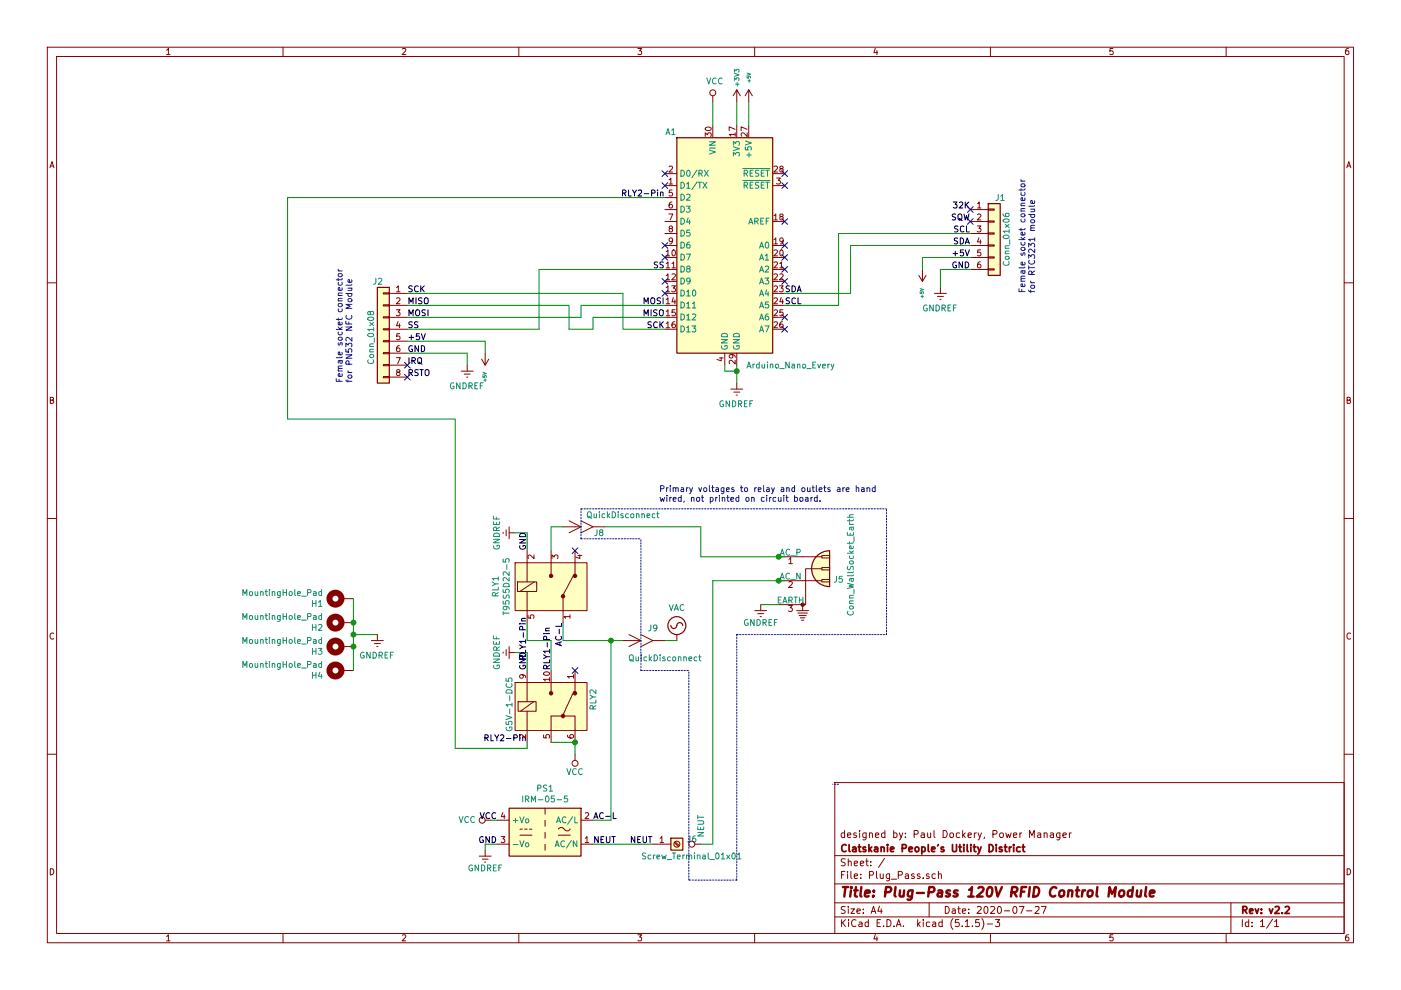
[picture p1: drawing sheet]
EESchema Schematic File Version 4
EELAYER 30 0
EELAYER END
$Descr A4 11693 8268
encoding utf-8
Sheet 1 1
Title "Plug-Pass 120V RFID Control Module"
Date "2020-07-27"
Rev "v2.2"
Comp "Clatskanie People's Utility District"
Comment1 "designed by: Paul Dockery, Power Manager"
Comment2 ""
Comment3 ""
Comment4 ""
$EndDescr
$Comp
L power:+5V #PWR02
U 1 1
P 6250 850
F 0 "#PWR02" H 6250 700 50  0001 C CNN
F 1 "+5V" V 6250 1050 28  0000 C CNN
F 2 "" H 6250 850 50  0000 C CNN
F 3 "" H 6250 850 50  0000 C CNN
	1    6250 850 
	1    0    0    -1  
$EndComp
$Comp
L Plug_Pass:G5LE-14_DC5 RLY1
U 1 1
P 4600 4900
F 0 "RLY1" V 4135 4900 50  0000 C CNN
F 1 "T95S5D22-5" V 4226 4900 50  0000 C CNN
F 2 "Plug_Pass:RLY-T9AS5D22-5" H 4800 5100 50  0001 L CNN
F 3 "https://www.te.com/commerce/DocumentDelivery/DDEController?Action=srchrtrv&DocNm=1308242_T9A&DocType=DS&DocLang=English" H 4800 5200 60  0001 L CNN
F 4 "PB1015-ND" H 4800 5300 60  0001 L CNN "Digi-Key_PN"
F 5 "T9AS5D22-5" H 4800 5400 60  0001 L CNN "MPN"
F 6 "Relays" H 4800 5500 60  0001 L CNN "Category"
F 7 "Power Relays, Over 2 Amps" H 4800 5600 60  0001 L CNN "Family"
F 8 "https://www.te.com/commerce/DocumentDelivery/DDEController?Action=srchrtrv&DocNm=1308242_T9A&DocType=DS&DocLang=English" H 4800 5700 60  0001 L CNN "DK_Datasheet_Link"
F 9 "https://www.digikey.com/product-detail/en/te-connectivity-potter-brumfield-relays/T9AS5D22-5/PB1015-ND/1095336" H 4800 5800 60  0001 L CNN "DK_Detail_Page"
F 10 "RELAY GEN PURPOSE SPDT 20A 5V" H 4800 5900 60  0001 L CNN "Description"
F 11 "TE Connectivity Potter & Brumfield Relays" H 4800 6000 60  0001 L CNN "Manufacturer"
F 12 "Active" H 4800 6100 60  0001 L CNN "Status"
	1    4600 4900
	1    0    0    -1  
$EndComp
$Comp
L Plug_Pass:VCC #PWR01
U 1 1
P 5950 850
F 0 "#PWR01" H 5950 700 50  0001 C CNN
F 1 "VCC" H 5967 1023 50  0000 C CNN
F 2 "" H 5950 850 50  0001 C CNN
F 3 "" H 5950 850 50  0001 C CNN
	1    5950 850 
	1    0    0    -1  
$EndComp
$Comp
L Plug_Pass:Conn_01x06 J1
U 1 1
P 8300 1950
F 0 "J1" H 8350 2250 50  0000 C CNN
F 1 "Conn_01x06" V 8400 1900 50  0000 C CNN
F 2 "Plug_Pass:RTC_PinHeader" H 8300 1950 50  0001 C CNN
F 3 "~" H 8300 1950 50  0001 C CNN
	1    8300 1950
	1    0    0    -1  
$EndComp
$Comp
L Plug_Pass:GNDREF #PWR07
U 1 1
P 7850 2400
F 0 "#PWR07" H 7850 2150 50  0001 C CNN
F 1 "GNDREF" H 7855 2227 50  0000 C CNN
F 2 "" H 7850 2400 50  0001 C CNN
F 3 "" H 7850 2400 50  0001 C CNN
	1    7850 2400
	-1   0    0    -1  
$EndComp
Text Label 8100 2050 2    50   ~ 0
SDA
Text Label 8100 1950 2    50   ~ 0
SCL
Text Label 8100 1850 2    50   ~ 0
SQW
Text Label 8100 1750 2    50   ~ 0
32K
Text Label 8100 2150 2    50   ~ 0
+5V
Text Label 8100 2250 2    50   ~ 0
GND
$Comp
L Plug_Pass:Conn_01x08 J2
U 1 1
P 3200 2750
F 0 "J2" H 3200 3150 50  0000 L CNN
F 1 "Conn_01x08" V 3300 2450 50  0000 L CNN
F 2 "Plug_Pass:PN532_NFC_PinSocket" H 3200 2750 50  0001 C CNN
F 3 "~" H 3200 2750 50  0001 C CNN
	1    3200 2750
	-1   0    0    -1  
$EndComp
Text Label 3400 2450 0    50   ~ 0
SCK
Text Label 3400 2550 0    50   ~ 0
MISO
Text Label 3400 2650 0    50   ~ 0
MOSI
Text Label 3400 2750 0    50   ~ 0
SS
Text Label 3400 2850 0    50   ~ 0
+5V
Text Label 3400 2950 0    50   ~ 0
GND
Text Label 3400 3050 0    50   ~ 0
IRQ
Text Label 3400 3150 0    50   ~ 0
RSTO
Wire Notes Line
	7000 6550 6950 6550
Wire Wire Line
	4400 4600 4400 4450
Wire Wire Line
	4400 4450 4300 4450
$Comp
L Plug_Pass:GNDREF #PWR014
U 1 1
P 4300 4450
F 0 "#PWR014" H 4300 4200 50  0001 C CNN
F 1 "GNDREF" H 4300 4300 50  0000 C CNN
F 2 "" H 4300 4450 50  0001 C CNN
F 3 "" H 4300 4450 50  0001 C CNN
	1    4300 4450
	0    1    1    0   
$EndComp
$Comp
L power:NEUT #PWR020
U 1 1
P 5850 7050
F 0 "#PWR020" H 5850 6900 50  0001 C CNN
F 1 "NEUT" H 5700 7050 50  0000 C CNN
F 2 "" H 5850 7050 50  0001 C CNN
F 3 "" H 5850 7050 50  0001 C CNN
	1    5850 7050
	0    -1   1    0   
$EndComp
$Comp
L Plug_Pass:QuickDisconnect J9
U 1 1
P 5350 5350
F 0 "J9" H 5450 5250 50  0000 C CNN
F 1 "QuickDisconnect" H 5550 5500 50  0000 C CNN
F 2 "" H 5350 5350 50  0001 C CNN
F 3 "" H 5350 5350 50  0001 C CNN
	1    5350 5350
	1    0    0    1   
$EndComp
$Comp
L Plug_Pass:QuickDisconnect J8
U 1 1
P 4850 4400
F 0 "J8" H 5000 4350 50  0000 C CNN
F 1 "QuickDisconnect" H 5200 4500 50  0000 C CNN
F 2 "" H 4850 4400 50  0001 C CNN
F 3 "" H 4850 4400 50  0001 C CNN
	1    4850 4400
	1    0    0    -1  
$EndComp
Wire Wire Line
	4700 4400 4600 4400
$Comp
L power:+3V3 #PWR03
U 1 1
P 6150 850
F 0 "#PWR03" H 6150 700 50  0001 C CNN
F 1 "+3V3" V 6150 1050 39  0000 C CNN
F 2 "" H 6150 850 50  0001 C CNN
F 3 "" H 6150 850 50  0001 C CNN
	1    6150 850 
	1    0    0    -1  
$EndComp
Wire Wire Line
	5850 4650 6500 4650
$Comp
L Plug_Pass:GNDREF #PWR09
U 1 1
P 6150 3200
F 0 "#PWR09" H 6150 2950 50  0001 C CNN
F 1 "GNDREF" H 6155 3027 50  0000 C CNN
F 2 "" H 6150 3200 50  0001 C CNN
F 3 "" H 6150 3200 50  0001 C CNN
	1    6150 3200
	-1   0    0    -1  
$EndComp
Wire Wire Line
	7850 2250 7850 2400
Wire Wire Line
	7850 2250 8100 2250
Wire Wire Line
	7700 2150 7700 2250
Wire Wire Line
	7700 2150 8100 2150
Wire Wire Line
	7100 2050 8100 2050
NoConn ~ 3400 3050
NoConn ~ 3400 3150
Wire Wire Line
	4050 2850 4050 2950
Wire Wire Line
	3400 2850 4050 2850
Wire Wire Line
	3900 2950 3900 3050
Wire Wire Line
	3400 2950 3900 2950
$Comp
L Plug_Pass:GNDREF #PWR06
U 1 1
P 3900 3050
F 0 "#PWR06" H 3900 2800 50  0001 C CNN
F 1 "GNDREF" H 3905 2877 50  0000 C CNN
F 2 "" H 3900 3050 50  0001 C CNN
F 3 "" H 3900 3050 50  0001 C CNN
	1    3900 3050
	-1   0    0    -1  
$EndComp
NoConn ~ 8100 1750
NoConn ~ 8100 1850
Wire Notes Line
	6150 5300 7400 5300
Wire Notes Line
	7400 5300 7400 4250
Text Notes 5500 4200 0    50   ~ 0
Primary voltages to relay and outlets are hand\nwired, not printed on circuit board.
Text Notes 8650 2450 1    50   ~ 0
Female socket connector \nfor RTC3231 module
Text Notes 2950 3200 1    50   ~ 0
Female socket connector \nfor PN532 NFC Module
$Comp
L power:+5V #PWR0101
U 1 1
P 7700 2250
F 0 "#PWR0101" H 7700 2100 50  0001 C CNN
F 1 "+5V" V 7700 2450 28  0000 C CNN
F 2 "" H 7700 2250 50  0000 C CNN
F 3 "" H 7700 2250 50  0000 C CNN
	1    7700 2250
	-1   0    0    1   
$EndComp
$Comp
L power:+5V #PWR0102
U 1 1
P 4050 2950
F 0 "#PWR0102" H 4050 2800 50  0001 C CNN
F 1 "+5V" V 4050 3150 28  0000 C CNN
F 2 "" H 4050 2950 50  0000 C CNN
F 3 "" H 4050 2950 50  0000 C CNN
	1    4050 2950
	-1   0    0    1   
$EndComp
$Comp
L Plug_Pass:Arduino_Nano_v3.x A1
U 1 1
P 6050 2050
F 0 "A1" H 5600 3000 50  0000 C CNN
F 1 "Arduino_Nano_Every" H 6600 1050 50  0000 C CNN
F 2 "Plug_Pass:NANO_33_Footprint_SMD_Castell" H 6050 2050 50  0001 C CIN
F 3 "http://www.mouser.com/pdfdocs/Gravitech_Arduino_Nano3_0.pdf" H 6050 2050 50  0001 C CNN
	1    6050 2050
	1    0    0    -1  
$EndComp
Wire Wire Line
	6150 3050 6150 3100
Wire Wire Line
	6050 3050 6050 3100
Wire Wire Line
	6050 3100 6150 3100
Connection ~ 6150 3100
Wire Wire Line
	6150 3100 6150 3200
Wire Wire Line
	7100 2050 7100 2450
Wire Wire Line
	7100 2450 6550 2450
Wire Wire Line
	8100 1950 7000 1950
Wire Wire Line
	7000 1950 7000 2550
Wire Wire Line
	7000 2550 6550 2550
Wire Wire Line
	5950 850  5950 1050
Wire Wire Line
	6150 850  6150 1050
Wire Wire Line
	6250 850  6250 1050
NoConn ~ 5550 1450
NoConn ~ 5550 1550
NoConn ~ 5550 2050
NoConn ~ 5550 2150
NoConn ~ 5550 2350
NoConn ~ 5550 2450
NoConn ~ 6550 2750
NoConn ~ 6550 2650
NoConn ~ 6550 2350
NoConn ~ 6550 2250
NoConn ~ 6550 2150
NoConn ~ 6550 2050
NoConn ~ 6550 1850
NoConn ~ 6550 1550
NoConn ~ 6550 1450
NoConn ~ 27000 8650
NoConn ~ 12850 5050
$Comp
L power:VAC #PWR05
U 1 1
P 5650 5350
F 0 "#PWR05" H 5650 5250 50  0001 C CNN
F 1 "VAC" H 5650 5625 50  0000 C CNN
F 2 "" H 5650 5350 50  0001 C CNN
F 3 "" H 5650 5350 50  0001 C CNN
	1    5650 5350
	-1   0    0    -1  
$EndComp
Wire Wire Line
	5650 5350 5550 5350
$Comp
L Plug_Pass:G5V-1-DC5 RLY2
U 1 1
P 4600 5900
F 0 "RLY2" V 4950 6050 50  0000 R CNN
F 1 "G5V-1-DC5" V 4250 6150 50  0000 R CNN
F 2 "Plug_Pass:Relay_THT_G5V-1" H 4800 6100 50  0001 L CNN
F 3 "https://omronfs.omron.com/en_US/ecb/products/pdf/en-g5v_1.pdf" H 4800 6200 60  0001 L CNN
F 4 "Z773-ND" H 4800 6300 60  0001 L CNN "Digi-Key_PN"
F 5 "G5V-1-DC5" H 4800 6400 60  0001 L CNN "MPN"
F 6 "Relays" H 4800 6500 60  0001 L CNN "Category"
F 7 "Signal Relays, Up to 2 Amps" H 4800 6600 60  0001 L CNN "Family"
F 8 "https://omronfs.omron.com/en_US/ecb/products/pdf/en-g5v_1.pdf" H 4800 6700 60  0001 L CNN "DK_Datasheet_Link"
F 9 "/product-detail/en/omron-electronics-inc-emc-div/G5V-1-DC5/Z773-ND/87831" H 4800 6800 60  0001 L CNN "DK_Detail_Page"
F 10 "RELAY GEN PURPOSE SPDT 1A 5VDC" H 4800 6900 60  0001 L CNN "Description"
F 11 "Omron Electronics Inc-EMC Div" H 4800 7000 60  0001 L CNN "Manufacturer"
F 12 "Active" H 4800 7100 60  0001 L CNN "Status"
	1    4600 5900
	1    0    0    -1  
$EndComp
Wire Wire Line
	4400 5600 4400 5450
Wire Wire Line
	4400 5450 4300 5450
$Comp
L Plug_Pass:GNDREF #PWR0103
U 1 1
P 4300 5450
F 0 "#PWR0103" H 4300 5200 50  0001 C CNN
F 1 "GNDREF" H 4300 5300 50  0000 C CNN
F 2 "" H 4300 5450 50  0001 C CNN
F 3 "" H 4300 5450 50  0001 C CNN
	1    4300 5450
	0    1    1    0   
$EndComp
$Comp
L Plug_Pass:IRM-05-5 PS1
U 1 1
P 4550 6950
F 0 "PS1" H 4550 7317 50  0000 C CNN
F 1 "IRM-05-5" H 4550 7226 50  0000 C CNN
F 2 "Plug_Pass:Converter_ACDC_MeanWell_IRM-05-xx_THT" H 4550 6600 50  0001 C CNN
F 3 "https://www.meanwell.com/Upload/PDF/IRM-05/IRM-05-SPEC.PDF" H 4550 6550 50  0001 C CNN
	1    4550 6950
	-1   0    0    -1  
$EndComp
Wire Wire Line
	5450 7050 4950 7050
Wire Wire Line
	4050 7050 4150 7050
Wire Wire Line
	4600 4600 4600 4400
Wire Wire Line
	5050 4400 5850 4400
Wire Wire Line
	5850 4400 5850 4650
Wire Wire Line
	4600 5350 4400 5350
Wire Wire Line
	4400 5350 4400 5200
Wire Wire Line
	4600 5350 4600 5600
Wire Wire Line
	4150 6850 4100 6850
$Comp
L Plug_Pass:GNDREF #PWR0104
U 1 1
P 4050 7100
F 0 "#PWR0104" H 4050 6850 50  0001 C CNN
F 1 "GNDREF" H 4050 6950 50  0000 C CNN
F 2 "" H 4050 7100 50  0001 C CNN
F 3 "" H 4050 7100 50  0001 C CNN
	1    4050 7100
	-1   0    0    -1  
$EndComp
Wire Wire Line
	4050 7100 4050 7050
Wire Wire Line
	4700 5350 5100 5350
Wire Wire Line
	5100 5350 5100 6850
Wire Wire Line
	5100 6850 4950 6850
Connection ~ 5100 5350
Wire Wire Line
	5100 5350 5200 5350
Wire Wire Line
	4700 5200 4700 5350
Text Label 4400 6200 2    50   ~ 0
RLY2-Pin
Text Label 5550 1650 2    50   ~ 0
RLY2-Pin
Text Label 5550 2750 2    50   ~ 0
SCK
Text Label 5550 2650 2    50   ~ 0
MISO
Text Label 5550 2550 2    50   ~ 0
MOSI
Text Label 5550 2250 2    50   ~ 0
SS
$Comp
L Plug_Pass:VCC #PWR0105
U 1 1
P 4100 6850
F 0 "#PWR0105" H 4100 6700 50  0001 C CNN
F 1 "VCC" V 4100 7050 50  0000 C CNN
F 2 "" H 4100 6850 50  0001 C CNN
F 3 "" H 4100 6850 50  0001 C CNN
	1    4100 6850
	0    -1   -1   0   
$EndComp
$Comp
L Plug_Pass:VCC #PWR0107
U 1 1
P 4800 6300
F 0 "#PWR0107" H 4800 6150 50  0001 C CNN
F 1 "VCC" H 4800 6450 50  0000 C CNN
F 2 "" H 4800 6300 50  0001 C CNN
F 3 "" H 4800 6300 50  0001 C CNN
	1    4800 6300
	-1   0    0    1   
$EndComp
Wire Wire Line
	4800 6300 4800 6200
Wire Wire Line
	4600 6200 4800 6200
Connection ~ 4800 6200
NoConn ~ 4800 5600
NoConn ~ 4800 4600
Wire Notes Line
	6150 5300 6150 7350
Wire Notes Line
	6150 7350 5750 7350
Wire Notes Line
	5750 7350 5750 5600
Wire Notes Line
	5350 5600 5350 4500
Wire Notes Line
	4850 4500 4850 4250
Wire Notes Line
	4850 4250 7400 4250
Wire Wire Line
	5950 4850 5950 7050
Wire Wire Line
	5950 7050 5850 7050
Wire Wire Line
	5950 4850 6500 4850
Text Label 4600 5600 1    50   ~ 0
RLY1-Pin
Text Label 4400 5150 3    50   ~ 0
RLY1-Pin
Text Label 6550 2550 0    50   ~ 0
SCL
Text Label 6550 2450 0    50   ~ 0
SDA
$Comp
L Plug_Pass:Conn_WallSocket_Earth J5
U 1 1
P 6700 4850
F 0 "J5" H 6954 4861 50  0000 L CNN
F 1 "Conn_WallSocket_Earth" V 7100 4550 50  0000 L CNN
F 2 "" H 6400 4950 50  0001 C CNN
F 3 "~" H 6400 4950 50  0001 C CNN
	1    6700 4850
	1    0    0    -1  
$EndComp
Connection ~ 6500 4650
Wire Wire Line
	6500 4650 6550 4650
Connection ~ 6500 4850
Wire Wire Line
	6500 4850 6550 4850
$Comp
L Plug_Pass:GNDREF #PWR0108
U 1 1
P 6350 5050
F 0 "#PWR0108" H 6350 4800 50  0001 C CNN
F 1 "GNDREF" H 6350 4900 50  0000 C CNN
F 2 "" H 6350 5050 50  0001 C CNN
F 3 "" H 6350 5050 50  0001 C CNN
	1    6350 5050
	-1   0    0    -1  
$EndComp
Wire Wire Line
	6500 5050 6350 5050
$Comp
L Plug_Pass:Screw_Terminal_01x01 J6
U 1 1
P 5650 7050
F 0 "J6" H 5730 7092 50  0000 L CNN
F 1 "Screw_Terminal_01x01" H 5350 6950 50  0000 L CNN
F 2 "Plug_Pass:PLH5-1_75" H 5650 7050 50  0001 C CNN
F 3 "~" H 5650 7050 50  0001 C CNN
	1    5650 7050
	1    0    0    -1  
$EndComp
$Comp
L Plug_Pass:MountingHole_Pad H4
U 1 1
P 2850 5600
F 0 "H4" V 2804 5750 50  0000 L CNN
F 1 "MountingHole_Pad" V 2895 5750 50  0000 L CNN
F 2 "Plug_Pass:Ground_Pad" H 2850 5600 50  0001 C CNN
F 3 "~" H 2850 5600 50  0001 C CNN
	1    2850 5600
	0    -1   -1   0   
$EndComp
$Comp
L Plug_Pass:MountingHole_Pad H3
U 1 1
P 2850 5400
F 0 "H3" V 2804 5550 50  0000 L CNN
F 1 "MountingHole_Pad" V 2895 5550 50  0000 L CNN
F 2 "Plug_Pass:Ground_Pad" H 2850 5400 50  0001 C CNN
F 3 "~" H 2850 5400 50  0001 C CNN
	1    2850 5400
	0    -1   -1   0   
$EndComp
$Comp
L Plug_Pass:MountingHole_Pad H2
U 1 1
P 2850 5200
F 0 "H2" V 2804 5350 50  0000 L CNN
F 1 "MountingHole_Pad" V 2895 5350 50  0000 L CNN
F 2 "Plug_Pass:Ground_Pad" H 2850 5200 50  0001 C CNN
F 3 "~" H 2850 5200 50  0001 C CNN
	1    2850 5200
	0    -1   -1   0   
$EndComp
$Comp
L Plug_Pass:MountingHole_Pad H1
U 1 1
P 2850 5000
F 0 "H1" V 2804 5150 50  0000 L CNN
F 1 "MountingHole_Pad" V 2895 5150 50  0000 L CNN
F 2 "Plug_Pass:Ground_Pad" H 2850 5000 50  0001 C CNN
F 3 "~" H 2850 5000 50  0001 C CNN
	1    2850 5000
	0    -1   -1   0   
$EndComp
$Comp
L Plug_Pass:GNDREF #PWR0109
U 1 1
P 3150 5300
F 0 "#PWR0109" H 3150 5050 50  0001 C CNN
F 1 "GNDREF" H 3155 5127 50  0000 C CNN
F 2 "" H 3150 5300 50  0001 C CNN
F 3 "" H 3150 5300 50  0001 C CNN
	1    3150 5300
	-1   0    0    -1  
$EndComp
Wire Wire Line
	2950 5000 2950 5200
Wire Wire Line
	2950 5200 2950 5300
Connection ~ 2950 5200
Wire Wire Line
	2950 5400 2950 5600
Connection ~ 2950 5400
Wire Wire Line
	2950 5300 3150 5300
Connection ~ 2950 5300
Wire Wire Line
	2950 5300 2950 5400
Text Label 5450 7050 2    50   ~ 0
NEUT
Text Label 4950 7050 0    50   ~ 0
NEUT
Wire Notes Line
	4850 4500 5350 4500
Wire Notes Line
	5350 5600 5750 5600
Wire Wire Line
	3400 2750 4500 2750
Wire Wire Line
	4500 2750 4500 2250
Wire Wire Line
	4500 2250 5550 2250
Wire Wire Line
	4850 2650 4850 2550
Wire Wire Line
	4850 2550 5550 2550
Wire Wire Line
	3400 2650 4850 2650
Wire Wire Line
	3400 2550 4750 2550
Wire Wire Line
	4750 2550 4750 2750
Wire Wire Line
	4750 2750 4950 2750
Wire Wire Line
	4950 2750 4950 2650
Wire Wire Line
	4950 2650 5550 2650
Wire Wire Line
	3400 2450 5200 2450
Wire Wire Line
	5200 2450 5200 2750
Wire Wire Line
	5200 2750 5550 2750
Wire Wire Line
	4400 6200 4400 6250
Wire Wire Line
	4400 6250 3800 6250
Wire Wire Line
	3800 6250 3800 3500
Wire Wire Line
	3800 3500 2400 3500
Wire Wire Line
	2400 3500 2400 1650
Wire Wire Line
	2400 1650 5550 1650
Text Label 4700 5200 3    50   ~ 0
AC-L
Text Label 4950 6850 0    50   ~ 0
AC-L
Text Label 4150 6850 2    50   ~ 0
VCC
Text Label 4150 7050 2    50   ~ 0
GND
Text Label 4400 4600 1    50   ~ 0
GND
Text Label 4400 5600 1    50   ~ 0
GND
$EndSCHEMATC
